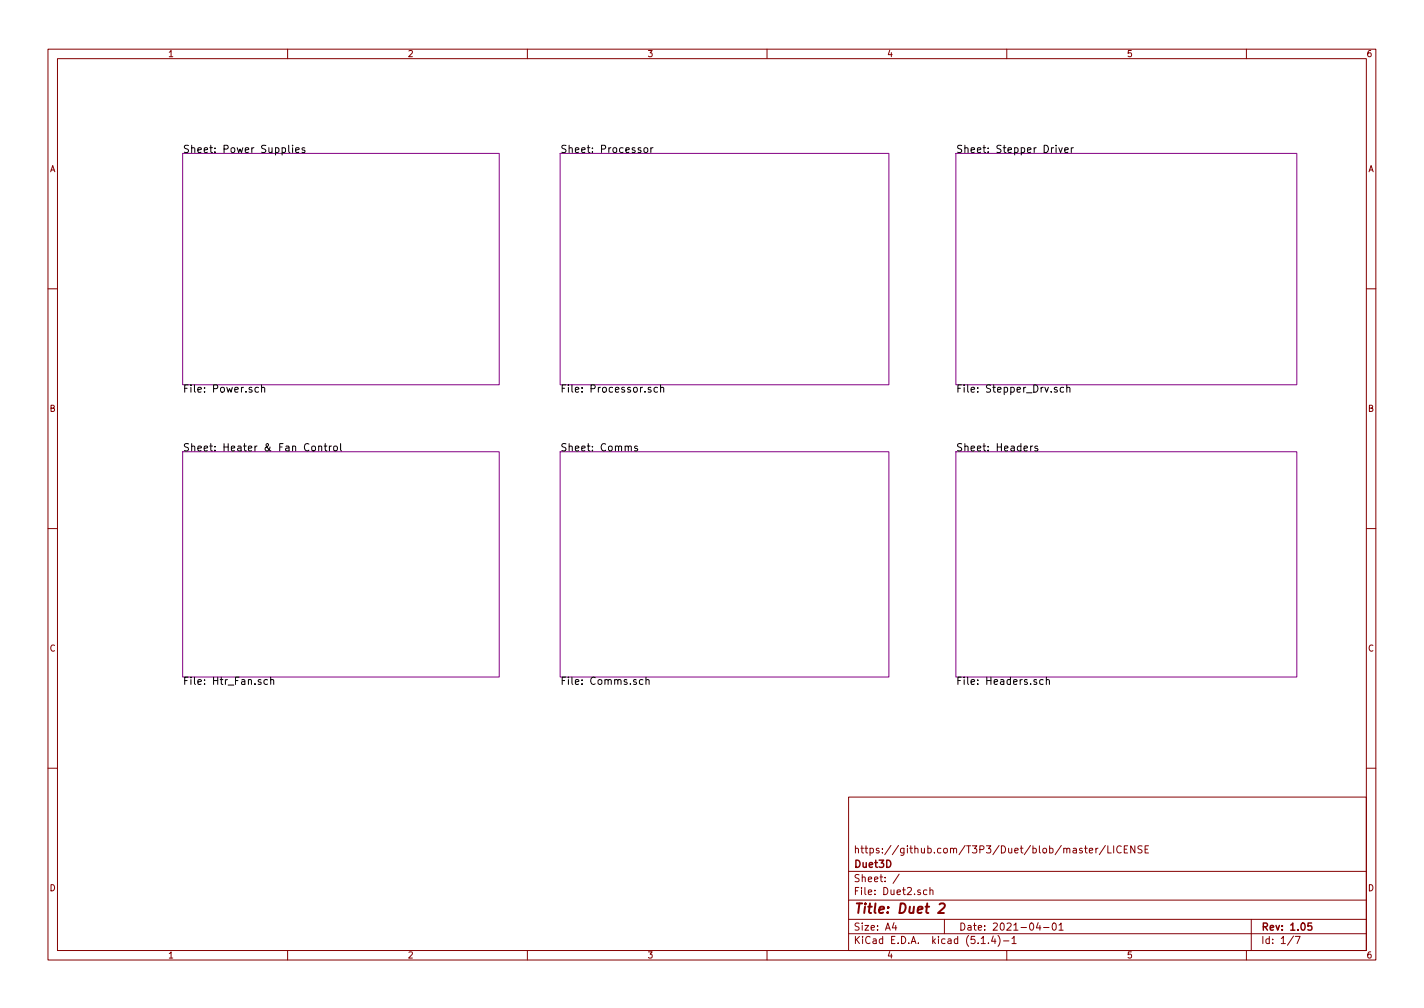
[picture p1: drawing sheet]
<svg xmlns="http://www.w3.org/2000/svg" width="297mm" height="210mm" viewBox="0 0 297 210" stroke-linecap="round" stroke-linejoin="round" font-family="sans-serif">
<g fill="none" stroke="#840000" stroke-width=".21">
<path d="M10 10.3h277v189.9h-277zM12 12.2h273v186.1h-273zM60 10.3v1.9M110 10.3v1.9M160 10.3v1.9M210 10.3v1.9M260 10.3v1.9M10 60.2h2M285 60.2h2M10 110.3h2M285 110.3h2M10 160.2h2"/>
<path d="M177 166.3h108v32h-108zM226.2 176.9h.6M226.4 176.4v1.3l.4 .2M227.2 177.4l.7-.1v-.3l-.4-.1-.3 .2 .1 .7h.6M228.6 176.9v1M229 176.9l-.4 .3M230.6 176.3l-1.3 2M231.1 176.4v1.5h.7M232.3 176.4v1.5M233.9 176.6a.71 .71 0 0 0-1 .5 .71 .71 0 0 0 .7 .8l.3-.1M234.5 177.1h.5M235.2 176.4h-.7v1.5h.7"/>
<path d="M236.7 176.4v1.5l-.8-1.5v1.5M238.2 176.5l-.6-.1-.2 .3v.3l.8 .4v.4l-.3 .1-.5-.1M238.9 177.1h.5M239.6 176.4h-.7v1.5h.7M285 160.2h2M60 198.3v1.9M110 198.3v1.9M160 198.3v1.9M177 194.8h108M177 191.8h108M177 187.8h108M177 181.8h108"/>
<path d="M186.5 192.5l-.4 1h1M186.8 193v1M187.6 182.3l-1.3 2M193.3 185.7l-.4-.1-.3 .3 .1 .6 .2 .1 .4-.1M194 185.7l.2-.1 .4 .1v.9M194 185.1v1.5M197 191.8v3M204.7 196.8h.8M206.2 196.7v.1M207.2 195.2l-.4 1.1h.9M207.5 195.8v1M208.2 195.1a1.71 1.71 0 0 1 0 2.3"/>
<path d="M209.3 196.3h1.2M210 198.3v1.9M211.1 195.8l.4-.5v1.5M211.1 196.8h.9M216.6 192.5l-.4 1h.9M216.9 193v1M217.7 193.5h1.1M219.6 192.7l.4-.2a.86 .86 0 0 1-.2 1.5l-.2-.1-.1-.4zM220.9 193l.4-.5v1.5M220.9 194h.9M260 198.3v1.9M261 191.8v6.5"/>
<path d="M269.8 195.2l-1.2 2M270.2 195.3h1l-.6 1.5"/>
</g>
<path d="M273.6 192.5h-.7l-.1 .7 .2-.1 .5 .1 .2 .2-.1 .5-.2 .1-.6-.1" fill="none" stroke="#840000" stroke-width=".3"/>
<path d="M196 188.6l.3-.2h.5l.2 .2 .1 .4-.1 .3-1.3 1.1h1.2" fill="none" stroke="#840000" stroke-width=".41"/>
<path d="M38.1 32h66v48.3h-66zM116.8 32h68.6v48.3h-68.6zM199.4 32h71.1v48.3h-71.1zM38.1 94.2h66v47h-66zM116.8 94.2h68.6v47h-68.6zM199.4 94.2h71.1v47h-71.1z" fill="none" stroke="#840084" stroke-width=".21"/>
<g fill="none" stroke="#000" stroke-width=".21">
<path d="M60.2 30.3v1.3l.3 .2M61 30.3v.1M61 30.8v1M61.7 31.3l.7-.1-.1-.3-.4-.1-.2 .2v.7h.6M63.6 30.9l-.4-.1-.2 .2 .1 .2 .5 .2v.3h-.6M134.4 30.9l.2-.1 .5 .1v.6l-.1 .2-.4 .1-.2-.1zM135.8 30.8v1M136.2 30.8l-.4 .3M220.9 30.8l.3 1 .4-1M222.1 31.3l.7-.1v-.3l-.5-.1-.2 .2 .1 .7h.6M223.5 30.8v1M223.9 30.8l-.4 .3"/>
<path d="M53.9 80.9l-.4-.1-.3 .3 .1 .6h.6M54.6 80.9l.2-.1 .3 .1 .1 .9M54.6 80.3v1.5M65.1 93.2l.2-.2 .4 .2 .1 .5-.1 .3-.4 .1-.2-.2zM66.5 93.2l.2-.2 .4 .1v1M66.5 93v1.1M67.6 93h.6M67.8 92.5v1.3l.4 .3M68.7 93v1.1M69.1 93l-.4 .3M69.6 93.2l.3-.2 .4 .2 .1 .5-.2 .3-.3 .1-.3-.2zM71 92.5v1.3l.2 .3"/>
<path d="M131.1 93.2l.2-.2 .3 .1 .1 1M132.9 93.1l-.3-.1-.2 .2v.3l.5 .1v.4h-.5M135.8 80.9l-.4-.1-.2 .2 .1 .2 .5 .2v.3h-.6M137.2 80.9l-.5-.1-.3 .3 .2 .6h.6M137.8 80.9l.2-.1 .4 .1 .1 .9M137.8 80.3v1.5M215 93v1.1M215.4 93l-.4 .3M216.4 93.1l-.3-.1-.3 .2 .1 .3 .5 .1v.4h-.6M220.5 80.9l-.4-.1-.2 .2 .1 .2 .5 .2v.3h-.6M221.9 80.9l-.5-.1-.2 .3 .1 .6h.6M222.5 80.9l.3-.1 .3 .1 .1 .9"/>
<path d="M222.5 80.3v1.5M55.8 141.8h-.4l-.3 .2 .1 .7h.6M56.5 141.9l.2-.1h.3l.1 1M56.5 141.2v1.6M134.1 141.8h-.4l-.3 .2 .1 .7h.6M134.7 141.9l.3-.1h.3l.1 1M134.7 141.2v1.6M217.6 141.8h-.4l-.3 .2 .1 .7h.6M218.3 141.9l.2-.1h.3l.1 1M218.3 141.2v1.6"/>
</g>
<text font-size="2.8" fill="#840000" x="178" y="190.5">Title: Duet 2</text>
<g font-size="2.1">
<text x="38.1" y="31.9">Sheet: Power Supplies</text>
<text x="116.8" y="31.9">Sheet: Processor</text>
<text x="199.4" y="31.9">Sheet: Stepper Driver</text>
<text x="38.1" y="81.9">File: Power.sch</text>
<text x="116.8" y="81.9">File: Processor.sch</text>
<text x="199.4" y="81.9">File: Stepper_Drv.sch</text>
<text x="38.1" y="94.1">Sheet: Heater &amp; Fan Control</text>
<text x="116.8" y="94.1">Sheet: Comms</text>
<text x="199.4" y="94.1">Sheet: Headers</text>
<text x="38.1" y="142.8">File: Htr_Fan.sch</text>
<text x="116.8" y="142.8">File: Comms.sch</text>
<text x="199.4" y="142.8">File: Headers.sch</text>
</g>
<g font-size="2.1" fill="#840000">
<text x="178" y="178">https://github.com/T3P3/Duet/blob/master/LICENSE</text>
<text x="178" y="184">Sheet: /</text>
<text x="178" y="181">Duet3D</text>
<text x="178" y="186.7">File: Duet2.sch</text>
<text x="178" y="196.9">KiCad E.D.A. kicad (5.1.4)-1</text>
<text x="178" y="194.1">Size: A4</text>
<text x="200" y="194.1">Date: 2021-04-01</text>
<text x="263" y="194.1">Rev: 1.05</text>
<text x="263" y="196.9">Id: 1/7</text>
</g>
<g font-size="1.8" fill="#840000">
<text x="35" y="11.9">1</text>
<text x="85" y="11.9">2</text>
<text x="135" y="11.9">3</text>
<text x="185" y="11.9">4</text>
<text x="235" y="11.9">5</text>
<text x="285" y="11.9">6</text>
<text x="10.4" y="35.9">A</text>
<text x="285.4" y="35.9">A</text>
<text x="10.4" y="85.9">B</text>
<text x="285.4" y="85.9">B</text>
<text x="10.4" y="135.9">C</text>
<text x="285.4" y="135.9">C</text>
<text x="10.4" y="185.9">D</text>
<text x="285.4" y="185.9">D</text>
<text x="35" y="199.9">1</text>
<text x="85" y="199.9">2</text>
<text x="135" y="199.9">3</text>
<text x="185" y="199.9">4</text>
<text x="235" y="199.9">5</text>
<text x="285" y="199.9">6</text>
</g>
</svg>
